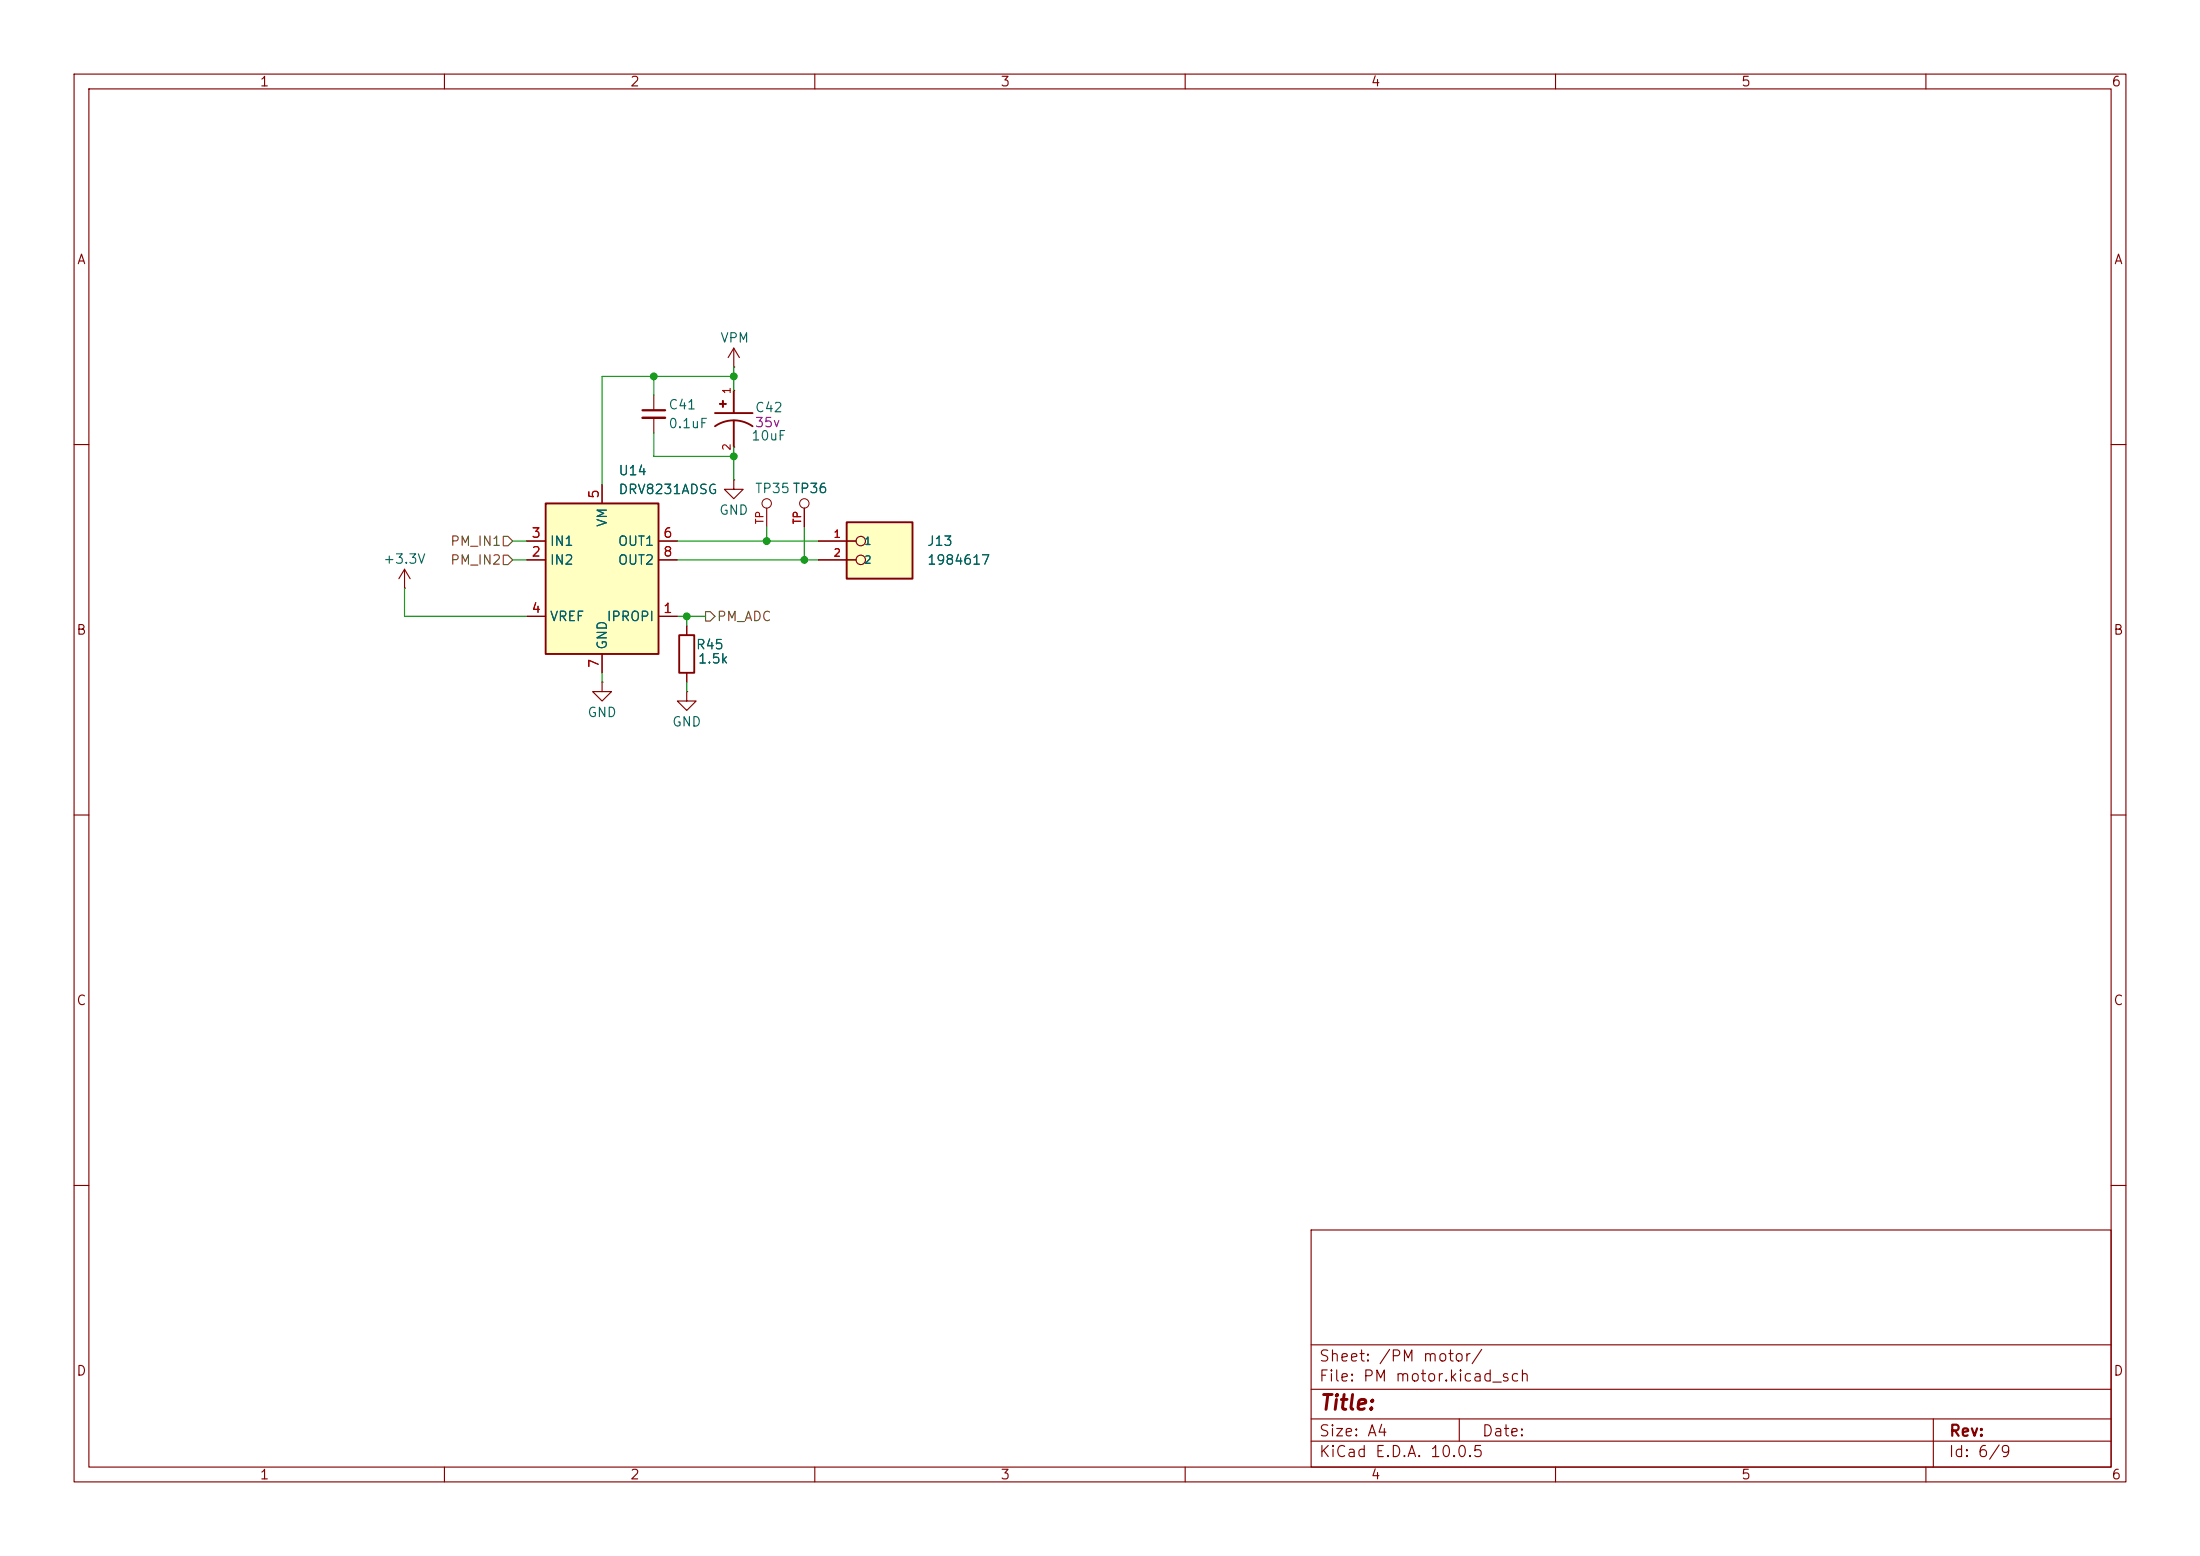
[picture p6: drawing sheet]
(kicad_sch
 (version 20260306)
 (generator "eeschema")
 (generator_version "10.0")
 (paper "A4")
 (lib_symbols
  (symbol "Device:C_Small"
   (pin_numbers (hide yes))
   (pin_names
    (offset 0.254) (hide yes)) (exclude_from_sim no) (in_bom yes) (on_board yes)
   (in_pos_files yes)
   (duplicate_pin_numbers_are_jumpers no)
   (property "Reference" "C" (at 0.254 1.778 0) (show_name no) (do_not_autoplace no) (effects (font (size 1.27 1.27)) (justify left)))
   (property "Value" "C_Small" (at 0.254 -2.032 0) (show_name no) (do_not_autoplace no) (effects (font (size 1.27 1.27)) (justify left)))
   (property "Footprint" "" (at 0 0 0) (show_name no) (do_not_autoplace no) (hide yes) (effects (font (size 1.27 1.27))))
   (property "Datasheet" "" (at 0 0 0) (show_name no) (do_not_autoplace no) (hide yes) (effects (font (size 1.27 1.27))))
   (property "Description" "Unpolarized capacitor, small symbol" (at 0 0 0) (show_name no) (do_not_autoplace no) (hide yes) (effects (font (size 1.27 1.27))))
   (symbol "C_Small_0_1"
    (polyline (pts (xy -1.524 0.508) (xy 1.524 0.508)) (stroke (width 0.3048) (type default)) (fill (type none)))
    (polyline (pts (xy -1.524 -0.508) (xy 1.524 -0.508)) (stroke (width 0.3302) (type default)) (fill (type none))))
   (symbol "C_Small_1_1"
    (pin passive line (at 0 2.54 270) (length 2.032) (name "" (effects (font (size 1.27 1.27)))) (number "1" (effects (font (size 1.27 1.27)))))
    (pin passive line (at 0 -2.54 90) (length 2.032) (name "" (effects (font (size 1.27 1.27)))) (number "2" (effects (font (size 1.27 1.27))))))
   (embedded_fonts no))
  (symbol "Driver_Motor:DRV8231ADSG" (exclude_from_sim no) (in_bom yes) (on_board yes)
   (in_pos_files yes)
   (duplicate_pin_numbers_are_jumpers no)
   (property "Reference" "U" (at 6.35 11.43 0) (show_name no) (do_not_autoplace no) (effects (font (size 1.27 1.27))))
   (property "Value" "DRV8231ADSG" (at 7.62 -12.7 0) (show_name no) (do_not_autoplace no) (effects (font (size 1.27 1.27))))
   (property "Footprint" "Package_SON:WSON-8-1EP_2x2mm_P0.5mm_EP0.9x1.6mm" (at 0 -21.59 0) (show_name no) (do_not_autoplace no) (hide yes) (effects (font (size 1.27 1.27))))
   (property "Datasheet" "https://www.ti.com/lit/ds/symlink/drv8231a.pdf" (at 0 0 0) (show_name no) (do_not_autoplace no) (hide yes) (effects (font (size 1.27 1.27))))
   (property "Description" "H-Bridge brushed DC motor driver driver, 3.7Apk,  4.5..33Vm, 600mOhm shunt, integrated current mirror, PWM input, WSON-8" (at 0 0 0) (show_name no) (do_not_autoplace no) (hide yes) (effects (font (size 1.27 1.27))))
   (symbol "DRV8231ADSG_0_1"
    (rectangle (start -7.62 10.16) (end 7.62 -10.16) (stroke (width 0.254) (type default)) (fill (type background))))
   (symbol "DRV8231ADSG_1_1"
    (pin output line (at 10.16 -5.08 180) (length 2.54) (name "IPROPI" (effects (font (size 1.27 1.27)))) (number "1" (effects (font (size 1.27 1.27)))))
    (pin input line (at -10.16 2.54 0) (length 2.54) (name "IN2" (effects (font (size 1.27 1.27)))) (number "2" (effects (font (size 1.27 1.27)))))
    (pin input line (at -10.16 5.08 0) (length 2.54) (name "IN1" (effects (font (size 1.27 1.27)))) (number "3" (effects (font (size 1.27 1.27)))))
    (pin input line (at -10.16 -5.08 0) (length 2.54) (name "VREF" (effects (font (size 1.27 1.27)))) (number "4" (effects (font (size 1.27 1.27)))))
    (pin power_in line (at 0 12.7 270) (length 2.54) (name "VM" (effects (font (size 1.27 1.27)))) (number "5" (effects (font (size 1.27 1.27)))))
    (pin output line (at 10.16 5.08 180) (length 2.54) (name "OUT1" (effects (font (size 1.27 1.27)))) (number "6" (effects (font (size 1.27 1.27)))))
    (pin power_in line (at 0 -12.7 90) (length 2.54) (name "GND" (effects (font (size 1.27 1.27)))) (number "7" (effects (font (size 1.27 1.27)))))
    (pin power_in line (at 10.16 2.54 180) (length 2.54) (name "OUT2" (effects (font (size 1.27 1.27)))) (number "8" (effects (font (size 1.27 1.27)))))
    (pin passive line (at 0 -12.7 90) (length 2.54) (hide yes) (name "GND" (effects (font (size 1.27 1.27)))) (number "9" (effects (font (size 1.27 1.27))))))
   (embedded_fonts no))
  (symbol "Library:1031"
   (pin_names
    (offset 1.016)) (exclude_from_sim no) (in_bom yes) (on_board yes)
   (in_pos_files yes)
   (duplicate_pin_numbers_are_jumpers no)
   (property "Reference" "TP" (at 1.524 4.064 0) (show_name no) (do_not_autoplace no) (effects (font (size 1.27 1.27)) (justify right bottom)))
   (property "Value" "1031" (at 2.286 4.064 0) (show_name no) (do_not_autoplace no) (effects (font (size 1.27 1.27)) (justify right bottom)))
   (property "Footprint" "Library:KEYSTONE_1031" (at 0.254 13.208 0) (show_name no) (do_not_autoplace no) (hide yes) (effects (font (size 1.27 1.27)) (justify bottom)))
   (property "Datasheet" "" (at 0 0 0) (show_name no) (do_not_autoplace no) (hide yes) (effects (font (size 1.27 1.27))))
   (property "Description" "" (at 0 0 0) (show_name no) (do_not_autoplace no) (hide yes) (effects (font (size 1.27 1.27))))
   (property "PARTREV" "B" (at -1.016 17.018 90) (show_name no) (do_not_autoplace no) (hide yes) (effects (font (size 1.27 1.27)) (justify bottom)))
   (property "STANDARD" "Manufacturer Recommendations" (at 1.524 15.748 0) (show_name no) (do_not_autoplace no) (hide yes) (effects (font (size 1.27 1.27)) (justify bottom)))
   (property "SNAPEDA_PN" "1030" (at 0.508 8.382 0) (show_name no) (do_not_autoplace no) (hide yes) (effects (font (size 1.27 1.27)) (justify bottom)))
   (property "MAXIMUM_PACKAGE_HEIGHT" "2.9 mm" (at 0.762 9.906 0) (show_name no) (do_not_autoplace no) (hide yes) (effects (font (size 1.27 1.27)) (justify bottom)))
   (property "MANUFACTURER" "Keystone" (at 0.508 11.43 0) (show_name no) (do_not_autoplace no) (hide yes) (effects (font (size 1.27 1.27)) (justify bottom)))
   (symbol "1031_1_0"
    (pin passive line (at 0 0 90) (length 2.54) (name "" (effects (font (size 1.016 1.016)))) (number "TP" (effects (font (size 1.016 1.016))))))
   (symbol "1031_1_1"
    (circle (center 0 3.175) (radius 0.635) (stroke (width 0.127) (type solid)) (fill (type none))))
   (embedded_fonts no))
  (symbol "Library:1984617"
   (pin_names
    (offset 1.016)) (exclude_from_sim no) (in_bom yes) (on_board yes)
   (in_pos_files yes)
   (duplicate_pin_numbers_are_jumpers no)
   (property "Reference" "J" (at -1.651 4.318 0) (show_name no) (do_not_autoplace no) (effects (font (size 1.27 1.27)) (justify left bottom)))
   (property "Value" "1984617" (at -4.699 -6.096 0) (show_name no) (do_not_autoplace no) (effects (font (size 1.27 1.27)) (justify left bottom)))
   (property "Footprint" "Library:PHOENIX_1984617" (at 0.127 9.398 0) (show_name no) (do_not_autoplace no) (hide yes) (effects (font (size 1.27 1.27)) (justify bottom)))
   (property "Datasheet" "" (at 0 0 0) (show_name no) (do_not_autoplace no) (hide yes) (effects (font (size 1.27 1.27))))
   (property "Description" "" (at 0 0 0) (show_name no) (do_not_autoplace no) (hide yes) (effects (font (size 1.27 1.27))))
   (property "PARTREV" "22.08.2018" (at -0.635 13.716 0) (show_name no) (do_not_autoplace no) (hide yes) (effects (font (size 1.27 1.27)) (justify bottom)))
   (property "STANDARD" "Manufacturer Recommendations" (at 0.889 7.874 0) (show_name no) (do_not_autoplace no) (hide yes) (effects (font (size 1.27 1.27)) (justify bottom)))
   (property "MAXIMUM_PACKAGE_HEIGHT" "9.3mm" (at -0.635 15.494 0) (show_name no) (do_not_autoplace no) (hide yes) (effects (font (size 1.27 1.27)) (justify bottom)))
   (property "MANUFACTURER" "Phoenix Contact" (at -0.381 11.938 0) (show_name no) (do_not_autoplace no) (hide yes) (effects (font (size 1.27 1.27)) (justify bottom)))
   (symbol "1984617_0_0"
    (rectangle (start -4.445 -3.81) (end 4.445 3.81) (stroke (width 0.254) (type default)) (fill (type background)))
    (circle (center -2.54 1.27) (radius 0.635) (stroke (width 0.1524) (type default)) (fill (type none)))
    (circle (center -2.54 -1.27) (radius 0.635) (stroke (width 0.1524) (type default)) (fill (type none)))
    (pin passive line (at -8.255 1.27 0) (length 5.08) (name "1" (effects (font (size 1.016 1.016)))) (number "1" (effects (font (size 1.016 1.016)))))
    (pin passive line (at -8.255 -1.27 0) (length 5.08) (name "2" (effects (font (size 1.016 1.016)))) (number "2" (effects (font (size 1.016 1.016))))))
   (embedded_fonts no))
  (symbol "Library:A768EB226M1HLAE048"
   (pin_names
    (offset 1.016)) (exclude_from_sim no) (in_bom yes) (on_board yes)
   (in_pos_files yes)
   (duplicate_pin_numbers_are_jumpers no)
   (property "Reference" "C" (at -0.762 4.572 0) (show_name no) (do_not_autoplace no) (effects (font (size 1.27 1.27)) (justify left bottom)))
   (property "Value" "A768EB226M1HLAE048" (at -10.414 2.794 0) (show_name no) (do_not_autoplace no) (effects (font (size 1.27 1.27)) (justify left bottom)))
   (property "Footprint" "Library:CAPAE660X600N" (at -0.762 7.112 0) (show_name no) (do_not_autoplace no) (hide yes) (effects (font (size 1.27 1.27)) (justify bottom)))
   (property "Datasheet" "" (at 0 0 0) (show_name no) (do_not_autoplace no) (hide yes) (effects (font (size 1.27 1.27))))
   (property "Description" "" (at 0 0 0) (show_name no) (do_not_autoplace no) (hide yes) (effects (font (size 1.27 1.27))))
   (property "PARTREV" "" (at 1.27 4.826 0) (show_name no) (do_not_autoplace no) (hide yes) (effects (font (size 1.27 1.27)) (justify bottom)))
   (property "MANUFACTURER" "" (at 3.302 5.08 0) (show_name no) (do_not_autoplace no) (hide yes) (effects (font (size 1.27 1.27)) (justify bottom)))
   (property "MAXIMUM_PACKAGE_HEIGHT" "" (at 6.858 8.636 0) (show_name no) (do_not_autoplace no) (hide yes) (effects (font (size 1.27 1.27)) (justify bottom)))
   (property "STANDARD" "" (at 0 0 0) (show_name no) (do_not_autoplace no) (hide yes) (effects (font (size 1.27 1.27)) (justify bottom)))
   (symbol "A768EB226M1HLAE048_0_0"
    (polyline (pts (xy -3.81 0) (xy -0.762 0)) (stroke (width 0.254) (type default)) (fill (type none)))
    (rectangle (start -2.443 -1.532) (end -1.554 -1.405) (stroke (width 0.1) (type default)) (fill (type outline)))
    (rectangle (start -2.062 -1.913) (end -1.935 -1.024) (stroke (width 0.1) (type default)) (fill (type outline)))
    (polyline (pts (xy -0.762 2.54) (xy -0.762 -2.54)) (stroke (width 0.254) (type default)) (fill (type none)))
    (polyline (pts (xy 0.254 0) (xy 3.81 0)) (stroke (width 0.254) (type default)) (fill (type none)))
    (arc (start 1.016 -2.54) (mid 0.2151 0) (end 1.016 2.54) (stroke (width 0.254) (type default)) (fill (type none)))
    (pin passive line (at -3.81 0 0) (length 0) (name "" (effects (font (size 1.016 1.016)))) (number "1" (effects (font (size 1.016 1.016)))))
    (pin passive line (at 3.81 0 180) (length 0) (name "" (effects (font (size 1.016 1.016)))) (number "2" (effects (font (size 1.016 1.016))))))
   (embedded_fonts no))
  (symbol "PCM_Resistor_AKL:R_0603"
   (body_styles demorgan)
   (pin_numbers (hide yes))
   (pin_names
    (offset 0)) (exclude_from_sim no) (in_bom yes) (on_board yes)
   (in_pos_files yes)
   (duplicate_pin_numbers_are_jumpers no)
   (property "Reference" "R" (at 2.54 1.27 0) (show_name no) (do_not_autoplace no) (effects (font (size 1.27 1.27)) (justify left)))
   (property "Value" "R_0603" (at 2.54 -1.27 0) (show_name no) (do_not_autoplace no) (effects (font (size 1.27 1.27)) (justify left)))
   (property "Footprint" "PCM_Resistor_SMD_AKL:R_0603_1608Metric" (at 0 -11.43 0) (show_name no) (do_not_autoplace no) (hide yes) (effects (font (size 1.27 1.27))))
   (property "Datasheet" "" (at 0 0 0) (show_name no) (do_not_autoplace no) (hide yes) (effects (font (size 1.27 1.27))))
   (property "Description" "SMD 0603 Chip Resistor, European Symbol, Alternate KiCad Library" (at 0 0 0) (show_name no) (do_not_autoplace no) (hide yes) (effects (font (size 1.27 1.27))))
   (symbol "R_0603_0_1"
    (rectangle (start -1.016 2.54) (end 1.016 -2.54) (stroke (width 0.254) (type default)) (fill (type none))))
   (symbol "R_0603_0_2"
    (polyline (pts (xy -2.54 -2.54) (xy -1.524 -1.524)) (stroke (width 0) (type default)) (fill (type none)))
    (polyline (pts (xy 1.524 1.524) (xy 2.54 2.54)) (stroke (width 0) (type default)) (fill (type none)))
    (polyline (pts (xy 1.524 1.524) (xy 0.889 2.159) (xy -2.159 -0.889) (xy -0.889 -2.159) (xy 2.159 0.889) (xy 1.524 1.524)) (stroke (width 0.254) (type default)) (fill (type none))))
   (symbol "R_0603_1_1"
    (pin passive line (at 0 3.81 270) (length 1.27) (name "" (effects (font (size 1.27 1.27)))) (number "1" (effects (font (size 1.27 1.27)))))
    (pin passive line (at 0 -3.81 90) (length 1.27) (name "" (effects (font (size 1.27 1.27)))) (number "2" (effects (font (size 1.27 1.27))))))
   (symbol "R_0603_1_2"
    (pin passive line (at 2.54 2.54 180) (length 0) (name "" (effects (font (size 1.27 1.27)))) (number "1" (effects (font (size 1.27 1.27)))))
    (pin passive line (at -2.54 -2.54 0) (length 0) (name "" (effects (font (size 1.27 1.27)))) (number "2" (effects (font (size 1.27 1.27))))))
   (embedded_fonts no))
  (symbol "power:+3.3V"
   (power global)
   (pin_numbers (hide yes))
   (pin_names
    (offset 0) (hide yes)) (exclude_from_sim no) (in_bom yes) (on_board yes)
   (in_pos_files yes)
   (duplicate_pin_numbers_are_jumpers no)
   (property "Reference" "#PWR" (at 0 -3.81 0) (show_name no) (do_not_autoplace no) (hide yes) (effects (font (size 1.27 1.27))))
   (property "Value" "+3.3V" (at 0 3.556 0) (show_name no) (do_not_autoplace no) (effects (font (size 1.27 1.27))))
   (property "Footprint" "" (at 0 0 0) (show_name no) (do_not_autoplace no) (hide yes) (effects (font (size 1.27 1.27))))
   (property "Datasheet" "" (at 0 0 0) (show_name no) (do_not_autoplace no) (hide yes) (effects (font (size 1.27 1.27))))
   (property "Description" "Power symbol creates a global label with name \"+3.3V\"" (at 0 0 0) (show_name no) (do_not_autoplace no) (hide yes) (effects (font (size 1.27 1.27))))
   (symbol "+3.3V_0_1"
    (polyline (pts (xy -0.762 1.27) (xy 0 2.54)) (stroke (width 0) (type default)) (fill (type none)))
    (polyline (pts (xy 0 2.54) (xy 0.762 1.27)) (stroke (width 0) (type default)) (fill (type none)))
    (polyline (pts (xy 0 0) (xy 0 2.54)) (stroke (width 0) (type default)) (fill (type none))))
   (symbol "+3.3V_1_1"
    (pin power_in line (at 0 0 90) (length 0) (name "" (effects (font (size 1.27 1.27)))) (number "1" (effects (font (size 1.27 1.27))))))
   (embedded_fonts no))
  (symbol "power:+4V"
   (power global)
   (pin_numbers (hide yes))
   (pin_names
    (offset 0) (hide yes)) (exclude_from_sim no) (in_bom yes) (on_board yes)
   (in_pos_files yes)
   (duplicate_pin_numbers_are_jumpers no)
   (property "Reference" "#PWR" (at 0 -3.81 0) (show_name no) (do_not_autoplace no) (hide yes) (effects (font (size 1.27 1.27))))
   (property "Value" "+4V" (at 0 3.556 0) (show_name no) (do_not_autoplace no) (effects (font (size 1.27 1.27))))
   (property "Footprint" "" (at 0 0 0) (show_name no) (do_not_autoplace no) (hide yes) (effects (font (size 1.27 1.27))))
   (property "Datasheet" "" (at 0 0 0) (show_name no) (do_not_autoplace no) (hide yes) (effects (font (size 1.27 1.27))))
   (property "Description" "Power symbol creates a global label with name \"+4V\"" (at 0 0 0) (show_name no) (do_not_autoplace no) (hide yes) (effects (font (size 1.27 1.27))))
   (symbol "+4V_0_1"
    (polyline (pts (xy -0.762 1.27) (xy 0 2.54)) (stroke (width 0) (type default)) (fill (type none)))
    (polyline (pts (xy 0 2.54) (xy 0.762 1.27)) (stroke (width 0) (type default)) (fill (type none)))
    (polyline (pts (xy 0 0) (xy 0 2.54)) (stroke (width 0) (type default)) (fill (type none))))
   (symbol "+4V_1_1"
    (pin power_in line (at 0 0 90) (length 0) (name "" (effects (font (size 1.27 1.27)))) (number "1" (effects (font (size 1.27 1.27))))))
   (embedded_fonts no))
  (symbol "power:GND"
   (power global)
   (pin_numbers (hide yes))
   (pin_names
    (offset 0) (hide yes)) (exclude_from_sim no) (in_bom yes) (on_board yes)
   (in_pos_files yes)
   (duplicate_pin_numbers_are_jumpers no)
   (property "Reference" "#PWR" (at 0 -6.35 0) (show_name no) (do_not_autoplace no) (hide yes) (effects (font (size 1.27 1.27))))
   (property "Value" "GND" (at 0 -3.81 0) (show_name no) (do_not_autoplace no) (effects (font (size 1.27 1.27))))
   (property "Footprint" "" (at 0 0 0) (show_name no) (do_not_autoplace no) (hide yes) (effects (font (size 1.27 1.27))))
   (property "Datasheet" "" (at 0 0 0) (show_name no) (do_not_autoplace no) (hide yes) (effects (font (size 1.27 1.27))))
   (property "Description" "Power symbol creates a global label with name \"GND\" , ground" (at 0 0 0) (show_name no) (do_not_autoplace no) (hide yes) (effects (font (size 1.27 1.27))))
   (symbol "GND_0_1"
    (polyline (pts (xy 0 0) (xy 0 -1.27) (xy 1.27 -1.27) (xy 0 -2.54) (xy -1.27 -1.27) (xy 0 -1.27)) (stroke (width 0) (type default)) (fill (type none))))
   (symbol "GND_1_1"
    (pin power_in line (at 0 0 270) (length 0) (name "" (effects (font (size 1.27 1.27)))) (number "1" (effects (font (size 1.27 1.27))))))
   (embedded_fonts no)))
 (junction
  (at 103.505 73.025)
  (diameter 0)
  (color 0 0 0 0))
 (junction
  (at 88.265 50.8)
  (diameter 0)
  (color 0 0 0 0))
 (junction
  (at 108.585 75.565)
  (diameter 0)
  (color 0 0 0 0))
 (junction
  (at 92.71 83.185)
  (diameter 0)
  (color 0 0 0 0))
 (junction
  (at 99.06 50.8)
  (diameter 0)
  (color 0 0 0 0))
 (junction
  (at 99.06 61.595)
  (diameter 0)
  (color 0 0 0 0))
 (wire
  (pts (xy 88.265 61.595) (xy 99.06 61.595))
  (stroke (width 0) (type default)))
 (wire
  (pts (xy 81.28 50.8) (xy 88.265 50.8))
  (stroke (width 0) (type default)))
 (wire
  (pts (xy 69.215 75.565) (xy 71.12 75.565))
  (stroke (width 0) (type default)))
 (wire
  (pts (xy 54.61 83.185) (xy 71.12 83.185))
  (stroke (width 0) (type default)))
 (wire
  (pts (xy 88.265 58.42) (xy 88.265 61.595))
  (stroke (width 0) (type default)))
 (wire
  (pts (xy 108.585 71.12) (xy 108.585 75.565))
  (stroke (width 0) (type default)))
 (wire
  (pts (xy 81.28 90.805) (xy 81.28 92.075))
  (stroke (width 0) (type default)))
 (wire
  (pts (xy 99.06 52.705) (xy 99.06 50.8))
  (stroke (width 0) (type default)))
 (wire
  (pts (xy 92.71 84.455) (xy 92.71 83.185))
  (stroke (width 0) (type default)))
 (wire
  (pts (xy 108.585 75.565) (xy 110.49 75.565))
  (stroke (width 0) (type default)))
 (wire
  (pts (xy 88.265 50.8) (xy 88.265 53.34))
  (stroke (width 0) (type default)))
 (wire
  (pts (xy 99.06 49.53) (xy 99.06 50.8))
  (stroke (width 0) (type default)))
 (wire
  (pts (xy 91.44 75.565) (xy 108.585 75.565))
  (stroke (width 0) (type default)))
 (wire
  (pts (xy 91.44 73.025) (xy 103.505 73.025))
  (stroke (width 0) (type default)))
 (wire
  (pts (xy 103.505 73.025) (xy 110.49 73.025))
  (stroke (width 0) (type default)))
 (wire
  (pts (xy 54.61 79.375) (xy 54.61 83.185))
  (stroke (width 0) (type default)))
 (wire
  (pts (xy 99.06 60.325) (xy 99.06 61.595))
  (stroke (width 0) (type default)))
 (wire
  (pts (xy 92.71 83.185) (xy 95.25 83.185))
  (stroke (width 0) (type default)))
 (wire
  (pts (xy 103.505 71.12) (xy 103.505 73.025))
  (stroke (width 0) (type default)))
 (wire
  (pts (xy 92.71 92.075) (xy 92.71 93.345))
  (stroke (width 0) (type default)))
 (wire
  (pts (xy 81.28 65.405) (xy 81.28 50.8))
  (stroke (width 0) (type default)))
 (wire
  (pts (xy 99.06 61.595) (xy 99.06 64.77))
  (stroke (width 0) (type default)))
 (wire
  (pts (xy 69.215 73.025) (xy 71.12 73.025))
  (stroke (width 0) (type default)))
 (wire
  (pts (xy 92.71 83.185) (xy 91.44 83.185))
  (stroke (width 0) (type default)))
 (wire
  (pts (xy 99.06 50.8) (xy 88.265 50.8))
  (stroke (width 0) (type default)))
 (hierarchical_label "PM_IN2"
  (shape input)
  (at 69.215 75.565 180)
  (effects (font (size 1.27 1.27)) (justify right)))
 (hierarchical_label "PM_ADC"
  (shape output)
  (at 95.25 83.185 0)
  (effects (font (size 1.27 1.27)) (justify left)))
 (hierarchical_label "PM_IN1"
  (shape input)
  (at 69.215 73.025 180)
  (effects (font (size 1.27 1.27)) (justify right)))
 (symbol
  (lib_id "power:+4V")
  (at 99.06 49.53 0)
  (unit 1)
  (body_style 1)
  (exclude_from_sim no)
  (in_bom yes)
  (on_board yes)
  (in_pos_files yes)
  (dnp no)
  (property "Reference" "#PWR0101" (at 99.06 53.34 0) (hide yes) (show_name no) (do_not_autoplace no) (effects (font (size 1.27 1.27))))
  (property "Value" "VPM" (at 99.187 45.593 0) (show_name no) (do_not_autoplace no) (effects (font (size 1.27 1.27))))
  (property "Footprint" "" (at 99.06 49.53 0) (hide yes) (show_name no) (do_not_autoplace no) (effects (font (size 1.27 1.27))))
  (property "Datasheet" "" (at 99.06 49.53 0) (hide yes) (show_name no) (do_not_autoplace no) (effects (font (size 1.27 1.27))))
  (property "Description" "Power symbol creates a global label with name \"+4V\"" (at 99.06 49.53 0) (hide yes) (show_name no) (do_not_autoplace no) (effects (font (size 1.27 1.27))))
  (pin "1"))
 (symbol
  (lib_id "Library:1984617")
  (at 118.745 74.295 0)
  (unit 1)
  (body_style 1)
  (exclude_from_sim no)
  (in_bom yes)
  (on_board yes)
  (in_pos_files yes)
  (dnp no)
  (fields_autoplaced yes)
  (property "Reference" "J13" (at 125.095 73.0249 0) (show_name no) (do_not_autoplace no) (effects (font (size 1.27 1.27)) (justify left)))
  (property "Value" "1984617" (at 125.095 75.5649 0) (show_name no) (do_not_autoplace no) (effects (font (size 1.27 1.27)) (justify left)))
  (property "Footprint" "Library:PHOENIX_1984617" (at 118.872 64.897 0) (hide yes) (show_name no) (do_not_autoplace no) (effects (font (size 1.27 1.27)) (justify bottom)))
  (property "Datasheet" "" (at 118.745 74.295 0) (hide yes) (show_name no) (do_not_autoplace no) (effects (font (size 1.27 1.27))))
  (property "Description" "" (at 118.745 74.295 0) (hide yes) (show_name no) (do_not_autoplace no) (effects (font (size 1.27 1.27))))
  (property "PARTREV" "22.08.2018" (at 118.11 60.579 0) (hide yes) (show_name no) (do_not_autoplace no) (effects (font (size 1.27 1.27)) (justify bottom)))
  (property "STANDARD" "Manufacturer Recommendations" (at 119.634 66.421 0) (hide yes) (show_name no) (do_not_autoplace no) (effects (font (size 1.27 1.27)) (justify bottom)))
  (property "MAXIMUM_PACKAGE_HEIGHT" "9.3mm" (at 118.11 58.801 0) (hide yes) (show_name no) (do_not_autoplace no) (effects (font (size 1.27 1.27)) (justify bottom)))
  (property "MANUFACTURER" "Phoenix Contact" (at 118.364 62.357 0) (hide yes) (show_name no) (do_not_autoplace no) (effects (font (size 1.27 1.27)) (justify bottom)))
  (pin "2")
  (pin "1"))
 (symbol
  (lib_id "Library:A768EB226M1HLAE048")
  (at 99.06 56.515 270)
  (unit 1)
  (body_style 1)
  (exclude_from_sim no)
  (in_bom yes)
  (on_board yes)
  (in_pos_files yes)
  (dnp no)
  (property "Reference" "C42" (at 101.854 54.991 90) (show_name no) (do_not_autoplace no) (effects (font (size 1.27 1.27)) (justify left)))
  (property "Value" "10uF" (at 101.346 58.801 90) (show_name no) (do_not_autoplace no) (effects (font (size 1.27 1.27)) (justify left)))
  (property "Footprint" "Library:CAPAE660X600N" (at 106.172 55.753 0) (hide yes) (show_name no) (do_not_autoplace no) (effects (font (size 1.27 1.27)) (justify bottom)))
  (property "Datasheet" "" (at 99.06 56.515 0) (hide yes) (show_name no) (do_not_autoplace no) (effects (font (size 1.27 1.27))))
  (property "Description" "" (at 99.06 56.515 0) (hide yes) (show_name no) (do_not_autoplace no) (effects (font (size 1.27 1.27))))
  (property "PARTREV" "" (at 103.886 57.785 0) (hide yes) (show_name no) (do_not_autoplace no) (effects (font (size 1.27 1.27)) (justify bottom)))
  (property "MANUFACTURER" "" (at 104.14 59.817 0) (hide yes) (show_name no) (do_not_autoplace no) (effects (font (size 1.27 1.27)) (justify bottom)))
  (property "MAXIMUM_PACKAGE_HEIGHT" "" (at 107.696 63.373 0) (hide yes) (show_name no) (do_not_autoplace no) (effects (font (size 1.27 1.27)) (justify bottom)))
  (property "STANDARD" "" (at 99.06 56.515 0) (hide yes) (show_name no) (do_not_autoplace no) (effects (font (size 1.27 1.27)) (justify bottom)))
  (property "voltage" "35v" (at 103.632 57.023 90) (show_name no) (do_not_autoplace no) (effects (font (size 1.27 1.27))))
  (property "Field10" "" (at 99.06 56.515 90) (hide yes) (show_name no) (do_not_autoplace no) (effects (font (size 1.27 1.27))))
  (pin "1")
  (pin "2"))
 (symbol
  (lib_id "power:GND")
  (at 99.06 64.77 0)
  (unit 1)
  (body_style 1)
  (exclude_from_sim no)
  (in_bom yes)
  (on_board yes)
  (in_pos_files yes)
  (dnp no)
  (property "Reference" "#PWR0102" (at 99.06 71.12 0) (hide yes) (show_name no) (do_not_autoplace no) (effects (font (size 1.27 1.27))))
  (property "Value" "GND" (at 99.06 68.834 0) (show_name no) (do_not_autoplace no) (effects (font (size 1.27 1.27))))
  (property "Footprint" "" (at 99.06 64.77 0) (hide yes) (show_name no) (do_not_autoplace no) (effects (font (size 1.27 1.27))))
  (property "Datasheet" "" (at 99.06 64.77 0) (hide yes) (show_name no) (do_not_autoplace no) (effects (font (size 1.27 1.27))))
  (property "Description" "Power symbol creates a global label with name \"GND\" , ground" (at 99.06 64.77 0) (hide yes) (show_name no) (do_not_autoplace no) (effects (font (size 1.27 1.27))))
  (pin "1"))
 (symbol
  (lib_id "power:+3.3V")
  (at 54.61 79.375 0)
  (unit 1)
  (body_style 1)
  (exclude_from_sim no)
  (in_bom yes)
  (on_board yes)
  (in_pos_files yes)
  (dnp no)
  (property "Reference" "#PWR0103" (at 54.61 83.185 0) (hide yes) (show_name no) (do_not_autoplace no) (effects (font (size 1.27 1.27))))
  (property "Value" "+3.3V" (at 54.61 75.438 0) (show_name no) (do_not_autoplace no) (effects (font (size 1.27 1.27))))
  (property "Footprint" "" (at 54.61 79.375 0) (hide yes) (show_name no) (do_not_autoplace no) (effects (font (size 1.27 1.27))))
  (property "Datasheet" "" (at 54.61 79.375 0) (hide yes) (show_name no) (do_not_autoplace no) (effects (font (size 1.27 1.27))))
  (property "Description" "Power symbol creates a global label with name \"+3.3V\"" (at 54.61 79.375 0) (hide yes) (show_name no) (do_not_autoplace no) (effects (font (size 1.27 1.27))))
  (pin "1"))
 (symbol
  (lib_id "Device:C_Small")
  (at 88.265 55.88 0)
  (unit 1)
  (body_style 1)
  (exclude_from_sim no)
  (in_bom yes)
  (on_board yes)
  (in_pos_files yes)
  (dnp no)
  (property "Reference" "C41" (at 90.17 54.61 0) (show_name no) (do_not_autoplace no) (effects (font (size 1.27 1.27)) (justify left)))
  (property "Value" "0.1uF" (at 90.17 57.15 0) (show_name no) (do_not_autoplace no) (effects (font (size 1.27 1.27)) (justify left)))
  (property "Footprint" "Capacitor_SMD:C_0603_1608Metric" (at 88.265 55.88 0) (hide yes) (show_name no) (do_not_autoplace no) (effects (font (size 1.27 1.27))))
  (property "Datasheet" "" (at 88.265 55.88 0) (hide yes) (show_name no) (do_not_autoplace no) (effects (font (size 1.27 1.27))))
  (property "Description" "" (at 88.265 55.88 0) (show_name no) (do_not_autoplace no) (effects (font (size 1.27 1.27))))
  (property "voltage" "50v" (at 88.265 55.88 0) (hide yes) (show_name no) (do_not_autoplace no) (effects (font (size 1.27 1.27))))
  (pin "1")
  (pin "2"))
 (symbol
  (lib_id "PCM_Resistor_AKL:R_0603")
  (at 92.71 88.265 180)
  (unit 1)
  (body_style 1)
  (exclude_from_sim no)
  (in_bom yes)
  (on_board yes)
  (in_pos_files yes)
  (dnp no)
  (property "Reference" "R45" (at 97.79 86.995 0) (show_name no) (do_not_autoplace no) (effects (font (size 1.27 1.27)) (justify left)))
  (property "Value" "1.5k" (at 98.425 88.9 0) (show_name no) (do_not_autoplace no) (effects (font (size 1.27 1.27)) (justify left)))
  (property "Footprint" "Resistor_SMD:R_0603_1608Metric" (at 92.71 76.835 0) (hide yes) (show_name no) (do_not_autoplace no) (effects (font (size 1.27 1.27))))
  (property "Datasheet" "" (at 92.71 88.265 0) (hide yes) (show_name no) (do_not_autoplace no) (effects (font (size 1.27 1.27))))
  (property "Description" "SMD 0603 Chip Resistor, European Symbol, Alternate KiCad Library" (at 92.71 88.265 0) (hide yes) (show_name no) (do_not_autoplace no) (effects (font (size 1.27 1.27))))
  (pin "2")
  (pin "1"))
 (symbol
  (lib_id "Library:1031")
  (at 108.585 71.12 0)
  (unit 1)
  (body_style 1)
  (exclude_from_sim no)
  (in_bom yes)
  (on_board yes)
  (in_pos_files yes)
  (dnp no)
  (property "Reference" "TP36" (at 106.934 65.913 0) (show_name no) (do_not_autoplace no) (effects (font (size 1.27 1.27)) (justify left)))
  (property "Value" "TestPoint" (at 99.822 67.437 0) (hide yes) (show_name no) (do_not_autoplace no) (effects (font (size 1.27 1.27)) (justify left)))
  (property "Footprint" "Library:KEYSTONE_1031" (at 108.839 57.912 0) (hide yes) (show_name no) (do_not_autoplace no) (effects (font (size 1.27 1.27)) (justify bottom)))
  (property "Datasheet" "" (at 108.585 71.12 0) (hide yes) (show_name no) (do_not_autoplace no) (effects (font (size 1.27 1.27))))
  (property "Description" "test point" (at 108.585 71.12 0) (hide yes) (show_name no) (do_not_autoplace no) (effects (font (size 1.27 1.27))))
  (property "PARTREV" "B" (at 107.569 54.102 90) (hide yes) (show_name no) (do_not_autoplace no) (effects (font (size 1.27 1.27)) (justify bottom)))
  (property "SNAPEDA_PN" "1030" (at 109.093 62.738 0) (hide yes) (show_name no) (do_not_autoplace no) (effects (font (size 1.27 1.27)) (justify bottom)))
  (property "MANUFACTURER" "Keystone" (at 109.093 59.69 0) (hide yes) (show_name no) (do_not_autoplace no) (effects (font (size 1.27 1.27)) (justify bottom)))
  (property "MAXIMUM_PACKAGE_HEIGHT" "2.9 mm" (at 109.347 61.214 0) (hide yes) (show_name no) (do_not_autoplace no) (effects (font (size 1.27 1.27)) (justify bottom)))
  (property "STANDARD" "Manufacturer Recommendations" (at 110.109 55.372 0) (hide yes) (show_name no) (do_not_autoplace no) (effects (font (size 1.27 1.27)) (justify bottom)))
  (pin "TP"))
 (symbol
  (lib_id "Library:1031")
  (at 103.505 71.12 0)
  (unit 1)
  (body_style 1)
  (exclude_from_sim no)
  (in_bom yes)
  (on_board yes)
  (in_pos_files yes)
  (dnp no)
  (property "Reference" "TP35" (at 101.854 65.913 0) (show_name no) (do_not_autoplace no) (effects (font (size 1.27 1.27)) (justify left)))
  (property "Value" "TestPoint" (at 94.742 67.437 0) (hide yes) (show_name no) (do_not_autoplace no) (effects (font (size 1.27 1.27)) (justify left)))
  (property "Footprint" "Library:KEYSTONE_1031" (at 103.759 57.912 0) (hide yes) (show_name no) (do_not_autoplace no) (effects (font (size 1.27 1.27)) (justify bottom)))
  (property "Datasheet" "" (at 103.505 71.12 0) (hide yes) (show_name no) (do_not_autoplace no) (effects (font (size 1.27 1.27))))
  (property "Description" "test point" (at 103.505 71.12 0) (hide yes) (show_name no) (do_not_autoplace no) (effects (font (size 1.27 1.27))))
  (property "PARTREV" "B" (at 102.489 54.102 90) (hide yes) (show_name no) (do_not_autoplace no) (effects (font (size 1.27 1.27)) (justify bottom)))
  (property "SNAPEDA_PN" "1030" (at 104.013 62.738 0) (hide yes) (show_name no) (do_not_autoplace no) (effects (font (size 1.27 1.27)) (justify bottom)))
  (property "MANUFACTURER" "Keystone" (at 104.013 59.69 0) (hide yes) (show_name no) (do_not_autoplace no) (effects (font (size 1.27 1.27)) (justify bottom)))
  (property "MAXIMUM_PACKAGE_HEIGHT" "2.9 mm" (at 104.267 61.214 0) (hide yes) (show_name no) (do_not_autoplace no) (effects (font (size 1.27 1.27)) (justify bottom)))
  (property "STANDARD" "Manufacturer Recommendations" (at 105.029 55.372 0) (hide yes) (show_name no) (do_not_autoplace no) (effects (font (size 1.27 1.27)) (justify bottom)))
  (pin "TP"))
 (symbol
  (lib_id "Driver_Motor:DRV8231ADSG")
  (at 81.28 78.105 0)
  (unit 1)
  (body_style 1)
  (exclude_from_sim no)
  (in_bom yes)
  (on_board yes)
  (in_pos_files yes)
  (dnp no)
  (fields_autoplaced yes)
  (property "Reference" "U14" (at 83.4233 63.5 0) (show_name no) (do_not_autoplace no) (effects (font (size 1.27 1.27)) (justify left)))
  (property "Value" "DRV8231ADSG" (at 83.4233 66.04 0) (show_name no) (do_not_autoplace no) (effects (font (size 1.27 1.27)) (justify left)))
  (property "Footprint" "Library:WSON8_DSG_TEX" (at 81.28 99.695 0) (hide yes) (show_name no) (do_not_autoplace no) (effects (font (size 1.27 1.27))))
  (property "Datasheet" "https://www.ti.com/lit/ds/symlink/drv8231a.pdf" (at 81.28 78.105 0) (hide yes) (show_name no) (do_not_autoplace no) (effects (font (size 1.27 1.27))))
  (property "Description" "H-Bridge brushed DC motor driver driver, 3.7Apk,  4.5..33Vm, 600mOhm shunt, integrated current mirror, PWM input, WSON-8" (at 81.28 78.105 0) (hide yes) (show_name no) (do_not_autoplace no) (effects (font (size 1.27 1.27))))
  (pin "4")
  (pin "6")
  (pin "1")
  (pin "2")
  (pin "3")
  (pin "5")
  (pin "7")
  (pin "8")
  (pin "9"))
 (symbol
  (lib_id "power:GND")
  (at 81.28 92.075 0)
  (unit 1)
  (body_style 1)
  (exclude_from_sim no)
  (in_bom yes)
  (on_board yes)
  (in_pos_files yes)
  (dnp no)
  (property "Reference" "#PWR0104" (at 81.28 98.425 0) (hide yes) (show_name no) (do_not_autoplace no) (effects (font (size 1.27 1.27))))
  (property "Value" "GND" (at 81.28 96.139 0) (show_name no) (do_not_autoplace no) (effects (font (size 1.27 1.27))))
  (property "Footprint" "" (at 81.28 92.075 0) (hide yes) (show_name no) (do_not_autoplace no) (effects (font (size 1.27 1.27))))
  (property "Datasheet" "" (at 81.28 92.075 0) (hide yes) (show_name no) (do_not_autoplace no) (effects (font (size 1.27 1.27))))
  (property "Description" "Power symbol creates a global label with name \"GND\" , ground" (at 81.28 92.075 0) (hide yes) (show_name no) (do_not_autoplace no) (effects (font (size 1.27 1.27))))
  (pin "1"))
 (symbol
  (lib_id "power:GND")
  (at 92.71 93.345 0)
  (unit 1)
  (body_style 1)
  (exclude_from_sim no)
  (in_bom yes)
  (on_board yes)
  (in_pos_files yes)
  (dnp no)
  (property "Reference" "#PWR0105" (at 92.71 99.695 0) (hide yes) (show_name no) (do_not_autoplace no) (effects (font (size 1.27 1.27))))
  (property "Value" "GND" (at 92.71 97.409 0) (show_name no) (do_not_autoplace no) (effects (font (size 1.27 1.27))))
  (property "Footprint" "" (at 92.71 93.345 0) (hide yes) (show_name no) (do_not_autoplace no) (effects (font (size 1.27 1.27))))
  (property "Datasheet" "" (at 92.71 93.345 0) (hide yes) (show_name no) (do_not_autoplace no) (effects (font (size 1.27 1.27))))
  (property "Description" "Power symbol creates a global label with name \"GND\" , ground" (at 92.71 93.345 0) (hide yes) (show_name no) (do_not_autoplace no) (effects (font (size 1.27 1.27))))
  (pin "1")))
